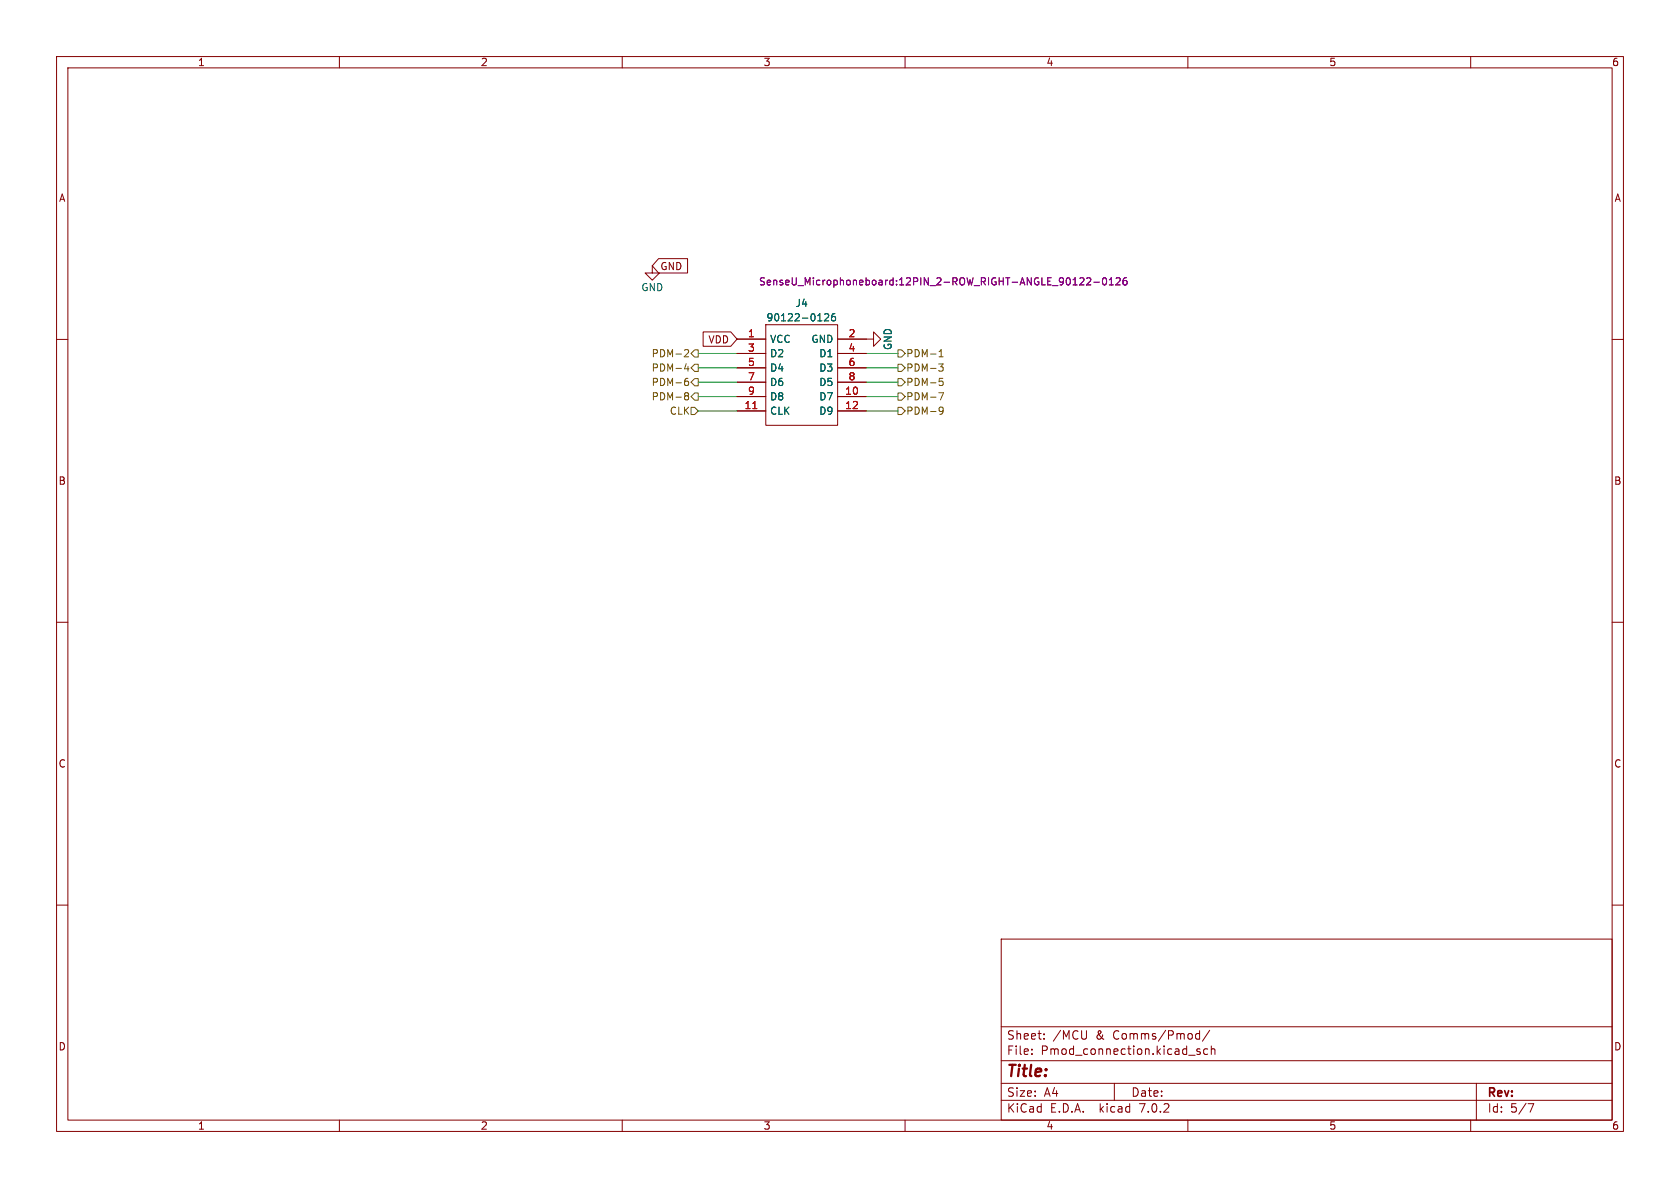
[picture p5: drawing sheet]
<svg xmlns="http://www.w3.org/2000/svg" width="297mm" height="210mm" viewBox="0 0 297 210" stroke-linecap="round" stroke-linejoin="round" font-family="sans-serif">
<g fill="none" stroke="#840000" stroke-width=".18">
<path d="M10 10h277v190h-277zM12 12h273v186h-273zM60 10v2M110 10v2M160 10v2M210 10v2M260 10v2M10 60h2M115.3 47v1.3h1.3l-1.3 1.2-1.3-1.2h1.3M116.4 45.7h5.2v2.6h-5.2l-1.1-1.3zM124.3 58.7h4.9l1.1 1.2-1.1 1.3h-4.9zM130.3 59.9h5.1"/>
<path d="M135.4 57.4h12.7v17.8h-12.7zM148.1 59.9h6.3v1.3l1.3-1.3-1.3-1.2v1.2M285 60h2M130.3 70.1h5.1M130.3 72.6h5.1M130.3 62.5h5.1M130.3 65h5.1M130.3 67.6h5.1M148.1 70.1h5.1M148.1 72.6h5.1M148.1 62.5h5.1M148.1 65h5.1"/>
<path d="M148.1 67.6h5.1M10 110h2M285 110h2M10 160h2M285 160h2M177 166h108v32h-108zM60 198v2M110 198v2M160 198v2M177 194.5h108M177 191.5h108M177 187.5h108"/>
<path d="M177 181.5h108M182.4 186.3v.1M182.4 185.5v.1M184.6 183.6v.1M184.6 182.8v.1M192.1 182.2l-.1 1.4M197 191.5v3M210 198v2M210.1 186.5h1.2M211.4 183.4l.2 .3 .5-.1M212.1 182.2v1.5M212.1 182.8l-.5-.1-.2 .3"/>
<path d="M212.1 185.5l-.3-.1-.2 .2v.2l.5 .2v.3h-.5M213.5 185.5l-.4-.1-.3 .3v.4l.1 .2h.6M213.9 182.1l-1.3 2M214.1 185.5l.3-.1 .3 .1 .1 .9M214.1 184.9v1.5M260 198v2M261 191.5v6.5M270.1 195.1h1l-.6 1.5"/>
</g>
<path d="M133.1 72.2h.7" fill="none" stroke="#a90000" stroke-width=".18"/>
<path d="M145.8 55.6l.5-.1 .2 .3-.8 .9h.8M147.6 55.5h-.4a.85 .85 0 0 0 0 1.2l.5-.1v-.4l-.2-.3-.4 .1-.1 .2" fill="none" stroke="#006464" stroke-width=".18"/>
<path d="M191.4 49.1l.2 .2v.3l-.8 .8h.8M192.1 49.2l.5-.1 .2 .4-.7 .9h.7M193.4 49.9h1M195 49.2l.2-.1a.68 .68 0 0 1 .4 .6 .68 .68 0 0 1-.4 .7l-.2-.1-.1-.4zM196.1 50.4h.7M196.1 49.5l.4-.4v1.3M197.3 49.2l.5-.1 .2 .4-.7 .9h.7M199.1 49.1l-.3 .1a.86 .86 0 0 0 0 1.2l.4-.1 .1-.5-.3-.2h-.2l-.3 .2" fill="none" stroke="#840084" stroke-width=".18"/>
<g fill="none" stroke="#725600" stroke-width=".18">
<path d="M121.1 69.8l.2 .2M121.1 69.5l.2-.1 .4 .1v.2l-.2 .3M121.1 61.9l.4-.1 .2 .4-.7 .9h.7M121.1 67.4h.4l.2 .2-.1 .5h-.5M121.3 70h.2M121.3 70l-.2 .1M121.3 64.3l-.3 .9h.8M121.5 70l.2 .2v.4l-.2 .1-.4-.1M121.6 64.8v.8M121.6 66.9h-.3l-.2 .3M122.2 72h.6l.6 .6-.6 .7h-.6zM122.8 69.5h.6v1.2h-.6l-.6-.6z"/>
<path d="M122.8 64.4h.6v1.3h-.6l-.6-.7zM122.8 66.9h.6v1.3h-.6l-.6-.6zM122.8 61.8h.6v1.3h-.6l-.6-.6zM158.7 69.5h.7l.6 .6-.6 .6h-.7zM158.7 64.4h.7l.6 .6-.6 .7h-.7zM158.7 66.9h.7l.6 .7-.6 .6h-.7zM158.7 72h.7l.6 .6-.6 .7h-.7zM158.7 61.8h.7l.6 .7-.6 .6h-.7zM166 69.4h.8l-.5 1.3M166 64.3h.7l-.4 .5 .4 .1v.5l-.2 .2h-.4M166 63.1h.7M166 62.2l.4-.4v1.3"/>
<path d="M166.1 66.9h.6M166.2 67.4h.3l.2 .2v.4l-.5 .2M166.3 72l.4 .1a.84 .84 0 0 1-.3 1.1h-.3M166.7 72.5l-.2 .2h-.2"/>
</g>
<path d="M123.4 65h6.9M123.4 70.1h6.9M123.4 62.5h6.9M123.4 72.6h6.9M123.4 67.6h6.9M153.2 65h5.5M153.2 70.1h5.5M153.2 62.5h5.5M153.2 72.6h5.5M153.2 67.6h5.5" fill="none" stroke="#009600" stroke-width=".18"/>
<text font-size="2.8" fill="#840000" x="178" y="190.8">Title:</text>
<g font-size="2.1" fill="#840000">
<text x="178" y="183.9">Sheet:</text>
<text x="186.2" y="183.9">/MCU</text>
<text x="193.7" y="183.9">&amp;</text>
<text x="196.8" y="183.9">Comms/Pmod/</text>
<text x="178" y="186.6">File:</text>
<text x="184" y="186.6">Pmod_connection.kicad_sch</text>
<text x="178" y="196.8">KiCad</text>
<text x="178" y="194">Size:</text>
<text x="184.6" y="194">A4</text>
<text x="185.7" y="196.8">E.D.A.</text>
<text x="194.4" y="196.8">kicad</text>
<text x="200" y="194">Date:</text>
<text x="201.5" y="196.8">7.0.2</text>
<text x="263" y="194.2">Rev:</text>
<text x="263" y="196.8">Id:</text>
<text x="267" y="196.8">5/7</text>
</g>
<g font-size="1.8" fill="#840000">
<text x="35" y="11.8">1</text>
<text x="85" y="11.8">2</text>
<text x="135" y="11.8">3</text>
<text x="185" y="11.8">4</text>
<text x="235" y="11.8">5</text>
<text x="285" y="11.8">6</text>
<text x="10.4" y="35.8">A</text>
<text x="285.4" y="35.8">A</text>
<text x="116.7" y="47.9">GND</text>
<text x="125.1" y="60.9">VDD</text>
<text x="10.3" y="85.8">B</text>
<text x="285.3" y="85.8">B</text>
<text x="10.3" y="135.8">C</text>
<text x="285.3" y="135.8">C</text>
<text x="10.3" y="185.8">D</text>
<text x="285.3" y="185.8">D</text>
<text x="35" y="199.8">1</text>
<text x="85" y="199.8">2</text>
<text x="135" y="199.8">3</text>
<text x="185" y="199.8">4</text>
<text x="235" y="199.8">5</text>
<text x="285" y="199.8">6</text>
</g>
<g font-size="1.8" fill="#006464">
<text x="113.3" y="51.6">GND</text>
<text x="135.4" y="57">90122-0126</text>
<text x="140.6" y="54.4">J4</text>
<text x="136.1" y="60.8">VCC</text>
<text x="136.1" y="63.3">D2</text>
<text x="136.1" y="65.8">D4</text>
<text x="143.3" y="60.8">GND</text>
<text x="144.7" y="63.3">D1</text>
<text x="144.7" y="65.8">D3</text>
<text x="157.8" y="61.9" transform="rotate(-90 157.8 61.9)">GND</text>
<text x="136.1" y="68.4">D6</text>
<text x="136.1" y="70.9">D8</text>
<text x="144.7" y="70.9">D7</text>
<text x="144.7" y="68.4">D5</text>
<text x="136.1" y="73.5">CLK</text>
<text x="144.7" y="73.5">D9</text>
</g>
<text font-size="1.8" fill="#840084" x="134.1" y="50.6">SenseU_Microphoneboard:12PIN_2-ROW_RIGHT-ANGLE_90122-0126</text>
<g font-size="1.8" fill="#a90000">
<text x="132.2" y="59.7">1</text>
<text x="150" y="59.7">2</text>
<text x="132.2" y="62.2">3</text>
<text x="132.2" y="64.8">5</text>
<text x="150" y="62.2">4</text>
<text x="150" y="64.8">6</text>
<text x="132.2" y="67.3">7</text>
<text x="132.2" y="69.9">9</text>
<text x="149.3" y="69.9">10</text>
<text x="150" y="67.3">8</text>
<text x="131.6" y="72.4">11</text>
<text x="149.3" y="72.4">12</text>
</g>
<g font-size="1.8" fill="#725600">
<text x="115.1" y="65.8">PDM-4</text>
<text x="115.1" y="63.3">PDM-2</text>
<text x="160.2" y="65.8">PDM-3</text>
<text x="160.2" y="63.3">PDM-1</text>
<text x="115.1" y="70.9">PDM-8</text>
<text x="115.1" y="68.4">PDM-6</text>
<text x="160.2" y="70.9">PDM-7</text>
<text x="160.2" y="68.4">PDM-5</text>
<text x="118.3" y="73.5">CLK</text>
<text x="160.2" y="73.5">PDM-9</text>
</g>
</svg>
